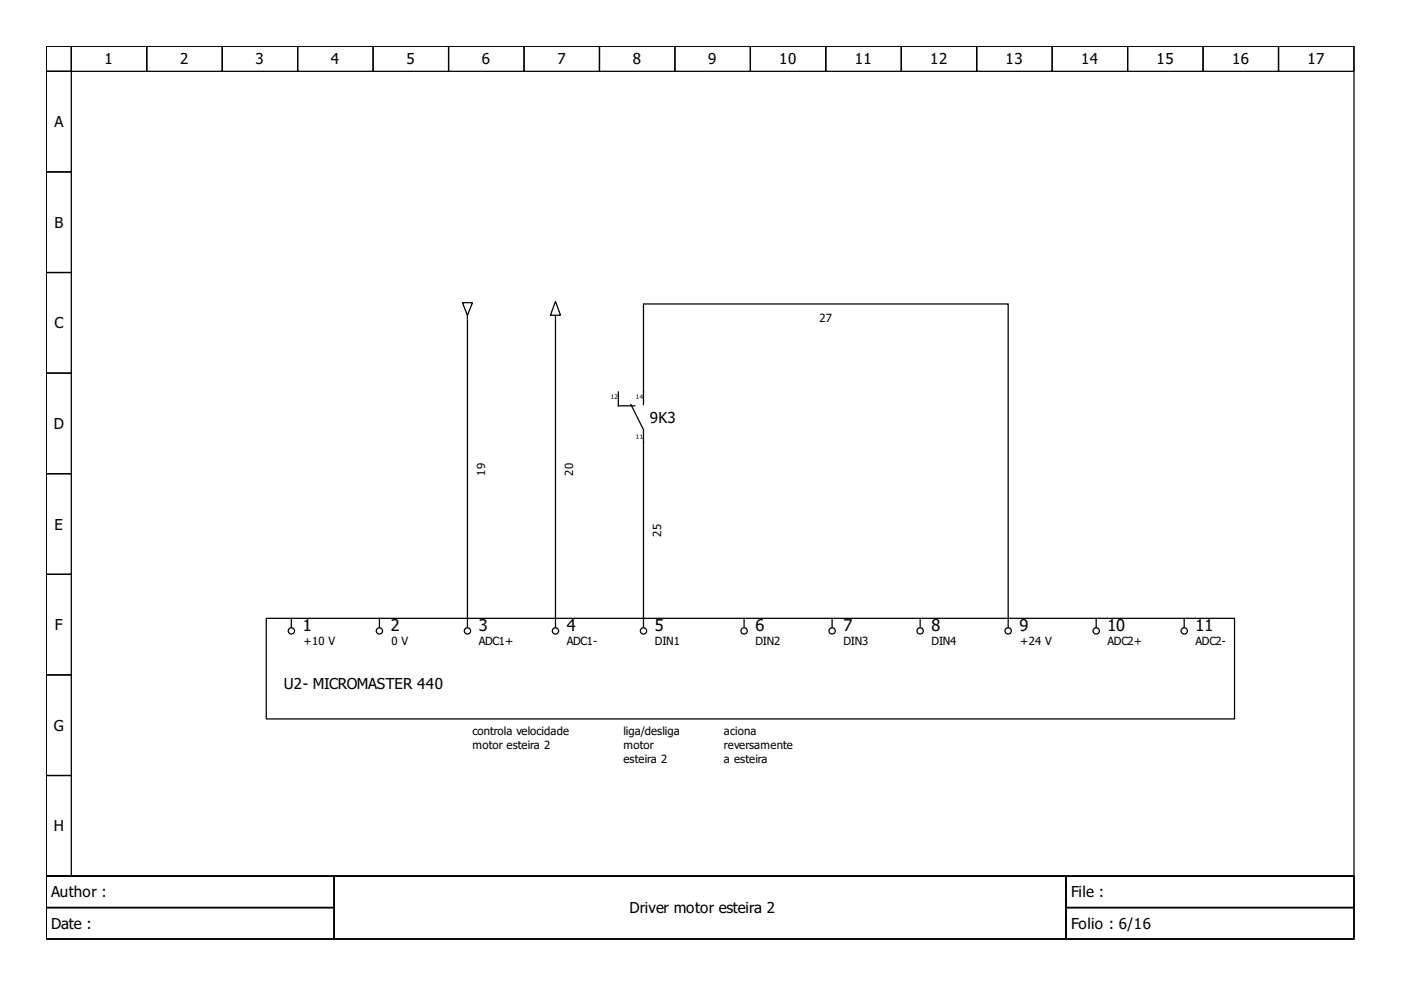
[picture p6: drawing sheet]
<svg xmlns="http://www.w3.org/2000/svg" width="297mm" height="210mm" viewBox="0 0 297 210" stroke-linecap="round" stroke-linejoin="round" font-family="sans-serif">
<g fill="none" stroke="#000" stroke-width=".27">
<path d="M9.8 9.8h277.3v176h-277.3zM9.8 9.8h5.3v5.3h-5.3zM9.8 15.1h5.3v21.4h-5.3zM15.1 9.8h16v5.3h-16zM31.1 9.8h16v5.3h-16zM47.1 9.8h16v5.3h-16zM63.1 9.8h16v5.3h-16zM79.1 9.8h16v5.3h-16zM95.1 9.8h16v5.3h-16zM111.1 9.8h16v5.3h-16zM127.1 9.8h16v5.3h-16zM143.1 9.8h16v5.3h-16z"/>
<path d="M159.1 9.8h16v5.3h-16zM175.1 9.8h16v5.3h-16zM191.1 9.8h16v5.3h-16zM207.1 9.8h16v5.3h-16zM223.1 9.8h16v5.3h-16zM239.1 9.8h16v5.3h-16zM255.1 9.8h16v5.3h-16zM271.1 9.8h16v5.3h-16zM9.8 36.5h5.3v21.3h-5.3zM9.8 57.8h5.3v21.3h-5.3zM9.8 79.1h5.3v21.3h-5.3zM98 64.2h2.2l-1.1 2.6z"/>
<path d="M99.1 66.8v.8M99.1 67.9v65.1M117.8 63.9l1 2.9h-2.1zM117.8 66.8v.8M117.8 67.9v65.1M131.1 83.1v2.9h3.5M133.8 85.8l2.6 5.3v41.9M136.4 85.8v-21.4h77.4v68.6M9.8 100.4h5.3v21.4h-5.3zM9.8 121.8h5.3v21.3h-5.3zM56.4 131.1h205.3v21.3h-205.3zM61.8 131.1v1.9"/>
<path d="M80.4 131.1v1.9M157.8 131.1v1.9M176.4 131.1v1.9M195.1 131.1v1.9M232.4 131.1v1.9M251.1 131.1v1.9M9.8 143.1h5.3v21.3h-5.3zM9.8 164.4h5.3v21.4h-5.3zM9.8 185.8h277.3v13.3h-277.3zM9.8 185.8h61v6.6h-61zM9.8 192.4h61v6.7h-61zM70.8 185.8h155.2v13.3h-155.2z"/>
<path d="M226 185.8h61.1v6.6h-61.1zM226 192.4h61.1v6.7h-61.1z"/>
<circle cx="61.8" cy="133.8" r=".67"/>
<circle cx="80.4" cy="133.8" r=".67"/>
<circle cx="99.1" cy="133.8" r=".67"/>
<circle cx="117.8" cy="133.8" r=".67"/>
<circle cx="136.4" cy="133.8" r=".67"/>
<circle cx="157.8" cy="133.8" r=".67"/>
<circle cx="176.4" cy="133.8" r=".67"/>
<circle cx="195.1" cy="133.8" r=".67"/>
<circle cx="213.8" cy="133.8" r=".67"/>
<circle cx="232.4" cy="133.8" r=".67"/>
<circle cx="251.1" cy="133.8" r=".67"/>
</g>
<g font-size="3.5">
<text x="64.2" y="133.8">1</text>
<text x="82.8" y="133.8">2</text>
<text x="101.5" y="133.8">3</text>
<text x="120.2" y="133.8">4</text>
<text x="138.8" y="133.8">5</text>
<text x="160.2" y="133.8">6</text>
<text x="178.8" y="133.8">7</text>
<text x="197.5" y="133.8">8</text>
<text x="216.2" y="133.8">9</text>
<text x="234.8" y="133.8">10</text>
<text x="253.5" y="133.8">11</text>
</g>
<g font-size="3.2">
<text x="22.2" y="13.7">1</text>
<text x="38.2" y="13.7">2</text>
<text x="54.2" y="13.7">3</text>
<text x="70.2" y="13.7">4</text>
<text x="86.2" y="13.7">5</text>
<text x="102.2" y="13.7">6</text>
<text x="118.2" y="13.7">7</text>
<text x="134.2" y="13.7">8</text>
<text x="150.2" y="13.7">9</text>
<text x="165.2" y="13.7">10</text>
<text x="181.2" y="13.7">11</text>
<text x="197.2" y="13.7">12</text>
<text x="213.2" y="13.7">13</text>
<text x="229.2" y="13.7">14</text>
<text x="245.2" y="13.7">15</text>
<text x="261.2" y="13.7">16</text>
<text x="277.2" y="13.7">17</text>
<text x="11.5" y="27">A</text>
<text x="11.5" y="48.3">B</text>
<text x="11.5" y="69.6">C</text>
<text x="137.8" y="89.8">9K3</text>
<text x="11.4" y="91">D</text>
<text x="11.5" y="112.3">E</text>
<text x="11.7" y="133.6">F</text>
<text x="60.2" y="146">U2- MICROMASTER 440</text>
<text x="11.4" y="155">G</text>
<text x="11.4" y="176.3">H</text>
<text x="10.9" y="190.3">Author :</text>
<text x="227.1" y="190.3">File :</text>
<text x="10.9" y="197">Date :</text>
<text x="133.5" y="193.6">Driver motor esteira 2</text>
<text x="227.1" y="197">Folio : 6/16</text>
</g>
<g font-size="2.4">
<text x="173.8" y="68.2">27</text>
<text x="102.8" y="100.8" transform="rotate(-90 102.8 100.8)">19</text>
<text x="121.5" y="100.8" transform="rotate(-90 121.5 100.8)">20</text>
<text x="140.2" y="113.8" transform="rotate(-90 140.2 113.8)">25</text>
<text x="64.3" y="136.8">+10 V</text>
<text x="83" y="136.8">0 V</text>
<text x="101.5" y="136.8">ADC1+</text>
<text x="120.2" y="136.8">ADC1-</text>
<text x="138.8" y="136.8">DIN1</text>
<text x="160.2" y="136.8">DIN2</text>
<text x="178.8" y="136.8">DIN3</text>
<text x="197.5" y="136.8">DIN4</text>
<text x="216.3" y="136.8">+24 V</text>
<text x="234.8" y="136.8">ADC2+</text>
<text x="253.5" y="136.8">ADC2-</text>
<text x="100.2" y="155.9">controla velocidade</text>
<text x="132.2" y="155.9">liga/desliga</text>
<text x="153.5" y="155.9">aciona</text>
<text x="100.2" y="158.8">motor esteira 2</text>
<text x="132.2" y="158.8">motor</text>
<text x="132.2" y="161.8">esteira 2</text>
<text x="153.5" y="158.8">reversamente</text>
<text x="153.5" y="161.8">a esteira</text>
</g>
<g font-size="1.3">
<text x="129.5" y="84.6">12</text>
<text x="134.8" y="84.6">14</text>
<text x="134.8" y="93.1">11</text>
</g>
</svg>
